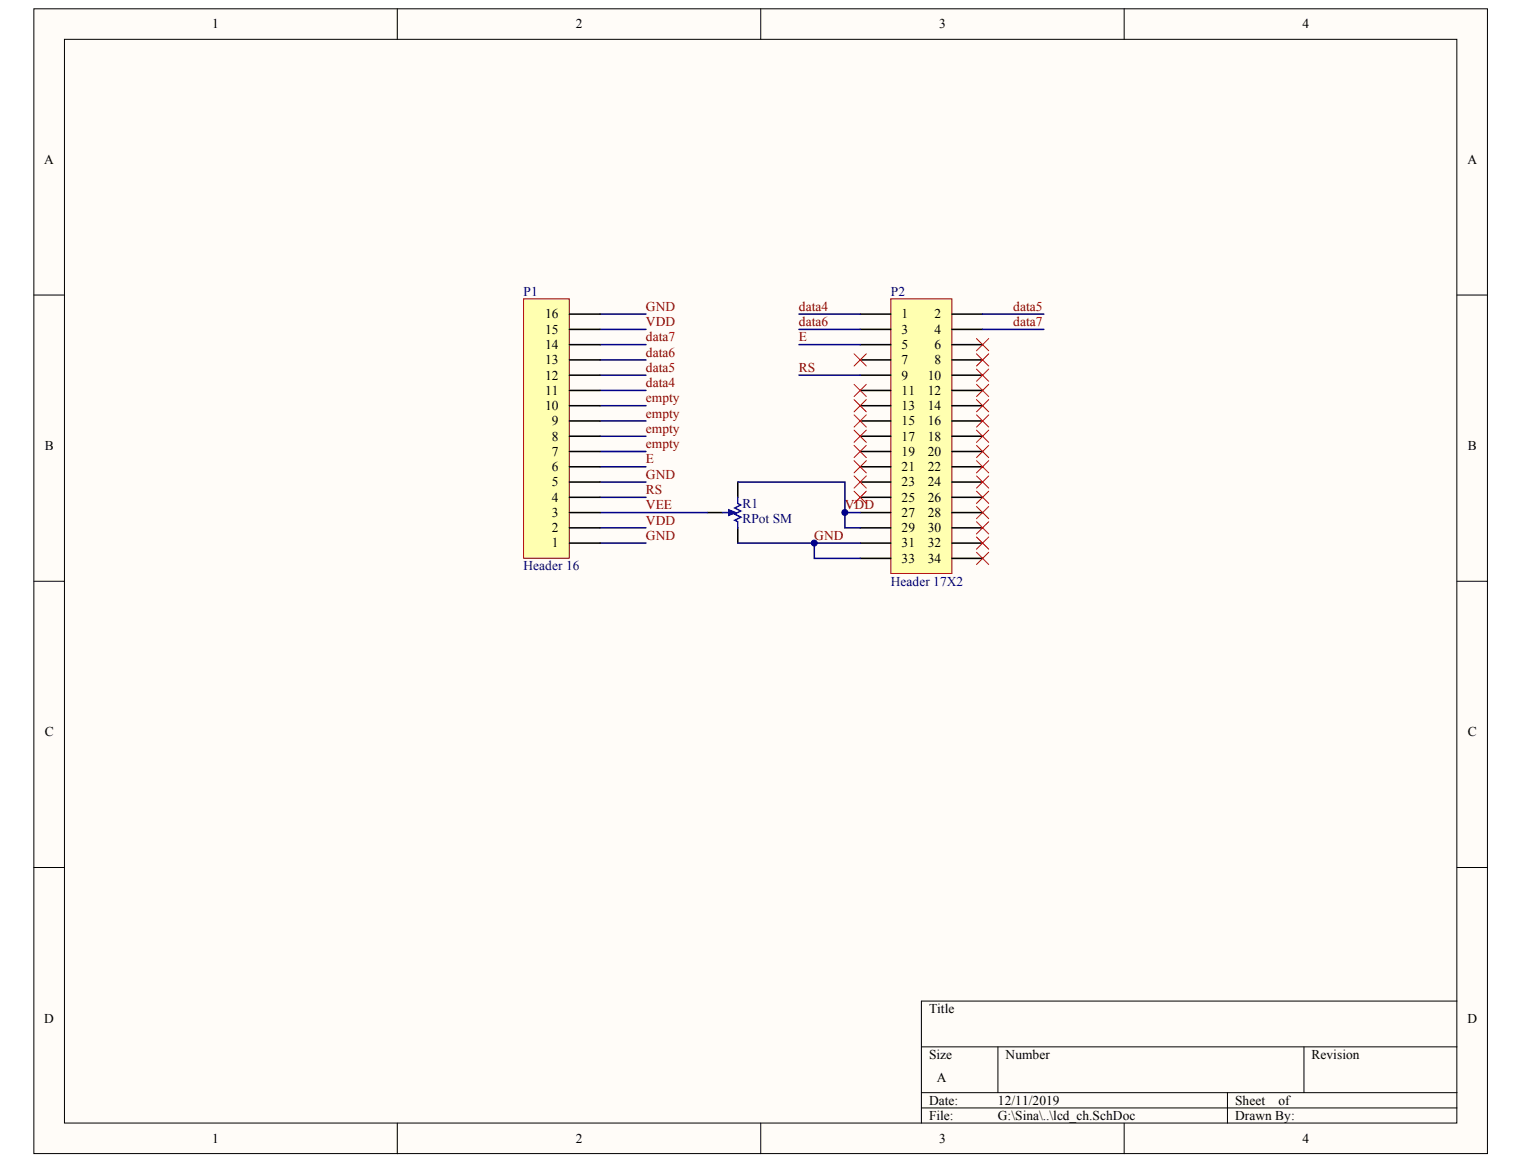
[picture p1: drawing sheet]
<svg xmlns="http://www.w3.org/2000/svg" width="269mm" height="206mm" viewBox="0 0 269 206" stroke-linecap="round" stroke-linejoin="round" font-family="sans-serif">
<g fill="#fffcf8" stroke="#000" stroke-width=".18">
<path d="M6 1.6h256.4v201.9h-256.4z"/>
<path d="M11.4 6.9h245.6v191.2h-245.6z"/>
</g>
<g fill="none" stroke="#000" stroke-width=".18">
<path d="M70.1 1.6v5.3M134.2 1.6v5.3M198.3 1.6v5.3M6 52h5.4M257 52h5.4M6 102.5h5.4M257 102.5h5.4M6 153h5.4M257 153h5.4M257 176.6h-94.5v21.5M70.1 198.1v5.4M134.2 198.1v5.4"/>
<path d="M162.5 184.7h94.5M162.5 192.7h94.5M162.5 195.4h94.5M176 184.7v8M198.3 198.1v5.4M216.5 192.7v5.4M230 184.7v8"/>
</g>
<path d="M157.1 52.7h10.8v48.5h-10.8z" fill="#ffffb0" stroke="#800000" stroke-width=".18"/>
<g fill="none" stroke="#000" stroke-width=".27">
<path d="M151.7 55.4h5.4M151.7 58.1h5.4M167.9 55.4h5.4M167.9 58.1h5.4M151.7 60.8h5.4M151.7 63.5h5.4M151.7 66.2h5.4M151.7 68.9h5.4M151.7 71.6h5.4M151.7 74.3h5.4M151.7 76.9h5.4M151.7 79.6h5.4"/>
<path d="M167.9 60.8h5.4M167.9 63.5h5.4M167.9 66.2h5.4M167.9 68.9h5.4M167.9 71.6h5.4M167.9 74.3h5.4M167.9 76.9h5.4M167.9 79.6h5.4M124.7 90.4h2.7M130.1 85v2.7M130.1 93.1v2.7M151.7 82.3h5.4"/>
<path d="M151.7 85h5.4M151.7 87.7h5.4M151.7 90.4h5.4M151.7 93.1h5.4M151.7 95.8h5.4M151.7 98.5h5.4M167.9 82.3h5.4M167.9 85h5.4M167.9 87.7h5.4M167.9 90.4h5.4M167.9 93.1h5.4M167.9 95.8h5.4"/>
<path d="M167.9 98.5h5.4"/>
</g>
<g fill="none" stroke="#000080" stroke-width=".27">
<path d="M105.8 55.4h8.1M105.8 58.1h8.1M140.9 55.4h10.8M140.9 58.1h10.8M173.3 58.1h10.8M105.8 60.8h8.1M105.8 63.5h8.1M105.8 66.2h8.1M105.8 68.9h8.1M105.8 71.6h8.1M105.8 74.3h8.1M105.8 76.9h8.1"/>
<path d="M105.8 79.6h8.1M140.9 60.8h10.8M140.9 66.2h10.8M105.8 82.3h8.1M105.8 85h8.1M105.8 87.7h8.1M105.8 93.1h8.1M105.8 95.8h8.1M105.8 90.4h18.9M130.1 85h18.9v5.4M130.1 95.8h13.5M151.7 95.8h-8.1v2.7h8.1"/>
<path d="M151.7 90.4h-2.7v2.7h2.7"/>
</g>
<path d="M127.4 90.4h1.1M130.1 87.7v1.1l.6 .3-1.1 .5 1.1 .5-1.1 .6 1.1 .5-1.1 .6 .5 .2v1.1" fill="none" stroke="#00f" stroke-width=".27"/>
<path d="M128.5 89.9l1.4 .5-1.4 .6z" fill="#00f" stroke="#00f" stroke-width=".18"/>
<path d="M92.3 52.7h8.1v45.8h-8.1z" fill="#ffffb0" stroke="#800000" stroke-width=".18"/>
<g fill="none" stroke="#000" stroke-width=".27">
<path d="M100.4 58.1h5.4M100.4 55.4h5.4M100.4 79.6h5.4M100.4 76.9h5.4M100.4 74.3h5.4M100.4 71.6h5.4M100.4 68.9h5.4M100.4 66.2h5.4M100.4 63.5h5.4M100.4 60.8h5.4M100.4 95.8h5.4M100.4 93.1h5.4"/>
<path d="M100.4 90.4h5.4M100.4 87.7h5.4M100.4 85h5.4M100.4 82.3h5.4"/>
</g>
<path d="M173.3 55.4h10.8" fill="none" stroke="#000080" stroke-width=".27"/>
<g fill="none" stroke="#f00" stroke-width=".18">
<path d="M172.2 59.7l2.2 2.2M174.4 59.7l-2.2 2.2M150.6 62.4l2.2 2.2M150.6 67.8l2.2 2.1M150.6 70.5l2.2 2.1M150.6 73.2l2.2 2.1M150.6 75.9l2.2 2.1M150.6 78.6l2.2 2.1M152.8 62.4l-2.2 2.2M152.8 67.8l-2.2 2.1M152.8 70.5l-2.2 2.1M152.8 73.2l-2.2 2.1"/>
<path d="M152.8 75.9l-2.2 2.1M152.8 78.6l-2.2 2.1M172.2 62.4l2.2 2.2M172.2 65.1l2.2 2.2M172.2 67.8l2.2 2.1M172.2 70.5l2.2 2.1M172.2 73.2l2.2 2.1M172.2 75.9l2.2 2.1M172.2 78.6l2.2 2.1M174.4 62.4l-2.2 2.2M174.4 65.1l-2.2 2.2M174.4 67.8l-2.2 2.1"/>
<path d="M174.4 70.5l-2.2 2.1M174.4 73.2l-2.2 2.1M174.4 75.9l-2.2 2.1M174.4 78.6l-2.2 2.1M150.6 81.3l2.2 2.1M150.6 84l2.2 2.1M150.6 86.6l2.2 2.2M152.8 81.3l-2.2 2.1M152.8 84l-2.2 2.1M152.8 86.6l-2.2 2.2M172.2 84l2.2 2.1M172.2 89.3l2.2 2.2"/>
<path d="M172.2 92l2.2 2.2M172.2 94.7l2.2 2.2M172.2 97.4l2.2 2.2M172.2 81.3l2.2 2.1M172.2 86.6l2.2 2.2M174.4 81.3l-2.2 2.1M174.4 84l-2.2 2.1M174.4 86.6l-2.2 2.2M174.4 89.3l-2.2 2.2M174.4 92l-2.2 2.2M174.4 94.7l-2.2 2.2M174.4 97.4l-2.2 2.2"/>
</g>
<g fill="#000080" stroke="#000080" stroke-width=".18">
<circle cx="143.6" cy="95.8" r=".53"/>
<circle cx="149" cy="90.4" r=".53"/>
</g>
<g font-size="2.4">
<text x="37.4" y="5">1</text>
<text x="101.6" y="5">2</text>
<text x="165.7" y="5">3</text>
<text x="229.8" y="5">4</text>
<text x="7.8" y="28.9">A</text>
<text x="258.8" y="28.9">A</text>
<text x="96.2" y="58.9">15</text>
<text x="96.2" y="56.2">16</text>
<text x="159" y="56.2">1</text>
<text x="159" y="58.9">3</text>
<text x="164.8" y="56.2">2</text>
<text x="164.8" y="58.9">4</text>
<text x="96.2" y="64.3">13</text>
<text x="96.2" y="61.6">14</text>
<text x="159" y="61.6">5</text>
<text x="159" y="64.3">7</text>
<text x="164.8" y="61.6">6</text>
<text x="164.8" y="64.3">8</text>
<text x="96.2" y="69.6">11</text>
<text x="96.2" y="66.9">12</text>
<text x="159" y="66.9">9</text>
<text x="159" y="69.6">11</text>
<text x="163.6" y="66.9">10</text>
<text x="163.6" y="69.6">12</text>
<text x="96.2" y="72.3">10</text>
<text x="97.3" y="77.7">8</text>
<text x="97.3" y="75">9</text>
<text x="159" y="72.3">13</text>
<text x="159" y="75">15</text>
<text x="159" y="77.7">17</text>
<text x="163.6" y="72.3">14</text>
<text x="163.6" y="75">16</text>
<text x="163.6" y="77.7">18</text>
<text x="7.9" y="79.4">B</text>
<text x="97.3" y="83.1">6</text>
<text x="97.3" y="80.4">7</text>
<text x="159" y="80.4">19</text>
<text x="159" y="83.1">21</text>
<text x="163.6" y="80.4">20</text>
<text x="163.6" y="83.1">22</text>
<text x="258.9" y="79.4">B</text>
<text x="97.3" y="88.5">4</text>
<text x="97.3" y="85.8">5</text>
<text x="159" y="85.8">23</text>
<text x="159" y="88.5">25</text>
<text x="163.6" y="85.8">24</text>
<text x="163.6" y="88.5">26</text>
<text x="97.3" y="93.9">2</text>
<text x="97.3" y="91.2">3</text>
<text x="159" y="91.2">27</text>
<text x="159" y="93.9">29</text>
<text x="163.6" y="91.2">28</text>
<text x="163.6" y="93.9">30</text>
<text x="97.3" y="96.6">1</text>
<text x="159" y="96.6">31</text>
<text x="159" y="99.3">33</text>
<text x="163.6" y="96.6">32</text>
<text x="163.6" y="99.3">34</text>
<text x="7.9" y="129.9">C</text>
<text x="258.9" y="129.9">C</text>
<text x="163.9" y="178.7">Title</text>
<text x="7.8" y="180.4">D</text>
<text x="258.8" y="180.4">D</text>
<text x="163.9" y="186.8">Size</text>
<text x="165.2" y="190.8">A</text>
<text x="177.4" y="186.8">Number</text>
<text x="231.4" y="186.8">Revision</text>
<text x="163.9" y="194.8">Date:</text>
<text x="163.9" y="197.5">File:</text>
<text x="176" y="194.8">12/11/2019</text>
<text x="176" y="197.5">G:\Sina\..\lcd_ch.SchDoc</text>
<text x="217.9" y="194.8">Sheet</text>
<text x="217.9" y="197.5">Drawn By:</text>
<text x="225.5" y="194.8">of</text>
<text x="37.4" y="201.6">1</text>
<text x="101.6" y="201.6">2</text>
<text x="165.7" y="201.6">3</text>
<text x="229.8" y="201.6">4</text>
</g>
<g font-size="2.4" fill="#000080">
<text x="92.3" y="52.1">P1</text>
<text x="157.1" y="52.1">P2</text>
<text x="130.9" y="89.6">R1</text>
<text x="130.9" y="92.3">RPot SM</text>
<text x="92.3" y="100.6">Header 16</text>
<text x="157.1" y="103.3">Header 17X2</text>
</g>
<g font-size="2.4" fill="#800000">
<text x="113.9" y="54.8">GND</text>
<text x="113.9" y="57.5">VDD</text>
<text x="140.9" y="54.8">data4</text>
<text x="140.9" y="57.5">data6</text>
<text x="178.7" y="54.8">data5</text>
<text x="178.7" y="57.5">data7</text>
<text x="113.9" y="60.2">data7</text>
<text x="113.9" y="62.9">data6</text>
<text x="113.9" y="65.6">data5</text>
<text x="140.9" y="60.2">E</text>
<text x="140.9" y="65.6">RS</text>
<text x="113.9" y="68.3">data4</text>
<text x="113.9" y="71">empty</text>
<text x="113.9" y="73.7">empty</text>
<text x="113.9" y="76.4">empty</text>
<text x="113.9" y="79.1">empty</text>
<text x="113.9" y="81.8">E</text>
<text x="113.9" y="84.4">GND</text>
<text x="113.9" y="87.1">RS</text>
<text x="113.9" y="89.8">VEE</text>
<text x="149" y="89.8">VDD</text>
<text x="113.9" y="92.5">VDD</text>
<text x="113.9" y="95.2">GND</text>
<text x="143.6" y="95.2">GND</text>
</g>
</svg>
